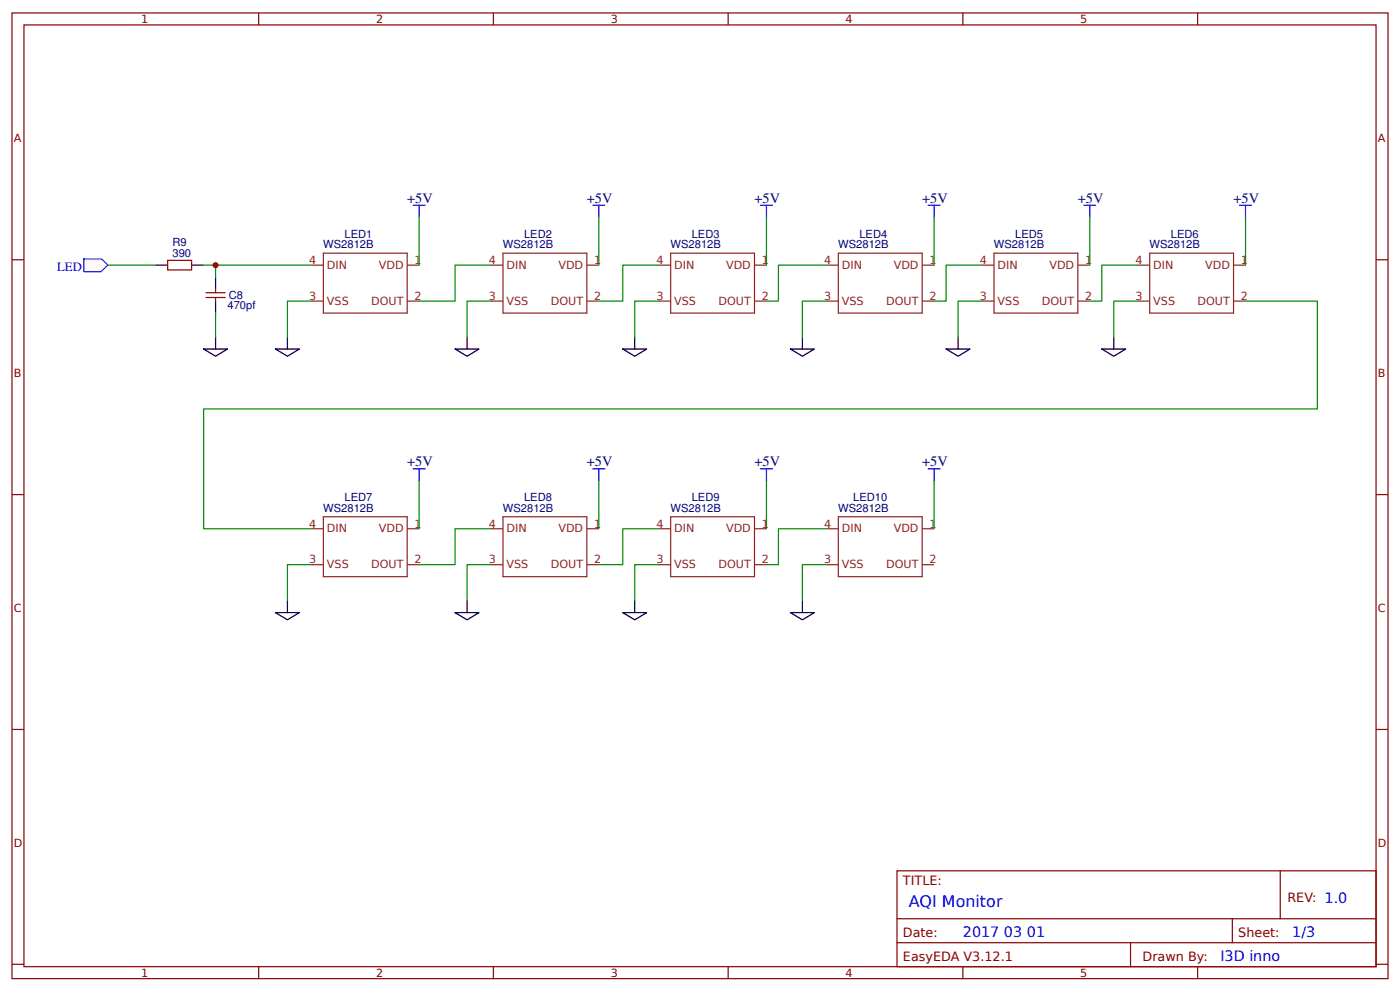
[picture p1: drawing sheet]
<svg xmlns="http://www.w3.org/2000/svg" width="309mm" height="219mm" viewBox="0 0 309 219" stroke-linecap="round" stroke-linejoin="round" font-family="sans-serif">
<g fill="none" stroke="#800" stroke-width=".26">
<path d="M2.6 2.9h304.1v213.2h-304.1zM5.3 5.5h298.7v208h-298.7zM57.1 2.9v2.6M109 2.9v2.6M160.9 2.9v2.6M212.7 2.9v2.6M264.6 2.9v2.6M2.6 57.4h2.7M304 57.4h2.7M2.6 109.2h2.7M304 109.2h2.7M2.6 161.1h2.7"/>
<path d="M304 161.1h2.7M198.2 192.3h105.8v21.2h-105.8zM282.8 192.3v10.6M2.6 212.9h2.7M57.1 213.5v2.6M109 213.5v2.6M160.9 213.5v2.6M198.2 202.9h105.8M198.2 208.2h105.8M212.7 213.5v2.6M249.8 208.2v5.3M264.6 213.5v2.6"/>
<path d="M272.3 202.9v5.3M304 212.9h2.7"/>
</g>
<path d="M60.9 77.1h5.2l-2.6 1.6zM63.5 74.4v2.7" fill="none" stroke="#000" stroke-width=".26"/>
<path d="M91.3 45.3h2.6M92.6 45.3v2.7" fill="none" stroke="#00f" stroke-width=".26"/>
<path d="M18.5 57.2h3.9l1.4 1.4-1.5 1.4h-3.8z" fill="#fff7f8" stroke="#430aff" stroke-width=".26"/>
<g fill="none" stroke="#8d2323" stroke-width=".26">
<path d="M68.8 58.6h2.6M71.4 55.9h18.6v13.2h-18.6zM90 58.6h2.6M108.5 58.6h2.6M111.1 55.9h18.5v13.2h-18.5zM129.6 58.6h2.7M145.5 58.6h2.7M148.2 55.9h18.5v13.2h-18.5zM166.7 58.6h2.6M182.6 58.6h2.6M185.2 55.9h18.5v13.2h-18.5zM203.7 58.6h2.7"/>
<path d="M217 58.6h2.6M219.6 55.9h18.5v13.2h-18.5zM238.1 58.6h2.7M251.4 58.6h2.6M254 55.9h18.5v13.2h-18.5zM272.5 58.6h2.7M68.8 66.5h2.6M90 66.5h2.6M108.5 66.5h2.6M129.6 66.5h2.7M145.5 66.5h2.7M166.7 66.5h2.6"/>
<path d="M182.6 66.5h2.6M203.7 66.5h2.7M217 66.5h2.6M238.1 66.5h2.7M251.4 66.5h2.6M272.5 66.5h2.7M68.8 116.8h2.6M71.4 114.1h18.6v13.2h-18.6zM90 116.8h2.6M108.5 116.8h2.6M111.1 114.1h18.5v13.2h-18.5zM129.6 116.8h2.7"/>
<path d="M145.5 116.8h2.7M148.2 114.1h18.5v13.2h-18.5zM166.7 116.8h2.6M182.6 116.8h2.6M185.2 114.1h18.5v13.2h-18.5zM203.7 116.8h2.7M68.8 124.7h2.6M90 124.7h2.6M108.5 124.7h2.6M129.6 124.7h2.7M145.5 124.7h2.7M166.7 124.7h2.6"/>
<path d="M182.6 124.7h2.6M203.7 124.7h2.7"/>
</g>
<g fill="none" stroke="#080" stroke-width=".26">
<path d="M23.8 58.6h10.6M45 58.6h23.8M47.6 58.6v2.6M92.6 48v10.6M108.5 58.6h-8v7.9h-7.9M132.3 48v10.6M145.5 58.6h-7.9v7.9h-5.3M169.3 48v10.6M182.6 58.6h-10.6v7.9h-2.7M206.4 48v10.6M217 58.6h-8v7.9h-2.6M240.8 48v10.6"/>
<path d="M251.4 58.6h-8v7.9h-2.6M275.2 48v10.6M47.6 69.1v5.3M68.8 66.5h-5.3v7.9M108.5 66.5h-5.3v7.9M145.5 66.5h-5.3v7.9M182.6 66.5h-5.3v7.9M217 66.5h-5.3v7.9M251.4 66.5h-5.3v7.9M275.2 66.5h15.8v23.8h-246v26.5h23.8M92.6 106.2v10.6M108.5 116.8h-8v7.9h-7.9"/>
<path d="M132.3 106.2v10.6M145.5 116.8h-7.9v7.9h-5.3M169.3 106.2v10.6M182.6 116.8h-10.6v7.9h-2.7M206.4 106.2v10.6M68.8 124.7h-5.3v7.9M108.5 124.7h-5.3v7.9M145.5 124.7h-5.3v7.9M182.6 124.7h-5.3v7.9"/>
</g>
<g fill="none" stroke="#000" stroke-width=".26">
<path d="M34.4 58.6h2.6M42.3 58.6h2.7M45 77.1h5.3l-2.7 1.6zM47.6 61.2v2.6M47.6 66.5v2.6M47.6 74.4v2.7M100.5 77.1h5.3l-2.6 1.6zM103.2 74.4v2.7M137.6 77.1h5.3l-2.7 1.6zM140.2 74.4v2.7M174.6 77.1h5.3l-2.6 1.6zM177.3 74.4v2.7"/>
<path d="M209 77.1h5.3l-2.6 1.6zM211.7 74.4v2.7M243.4 77.1h5.3l-2.6 1.6zM246.1 74.4v2.7M60.9 135.3h5.2l-2.6 1.6zM63.5 132.6v2.7M100.5 135.3h5.3l-2.6 1.6zM103.2 132.6v2.7M137.6 135.3h5.3l-2.7 1.6zM140.2 132.6v2.7M174.6 135.3h5.3l-2.6 1.6zM177.3 132.6v2.7"/>
</g>
<g fill="none" stroke="#00f" stroke-width=".26">
<path d="M131 45.3h2.6M132.3 45.3v2.7M168 45.3h2.7M169.3 45.3v2.7M205.1 45.3h2.6M206.4 45.3v2.7M239.4 45.3h2.7M240.8 45.3v2.7M273.8 45.3h2.7M275.2 45.3v2.7M91.3 103.5h2.6M92.6 103.5v2.7"/>
<path d="M131 103.5h2.6M132.3 103.5v2.7M168 103.5h2.7M169.3 103.5v2.7M205.1 103.5h2.6M206.4 103.5v2.7"/>
</g>
<path d="M37 57.5h5.3v2.1h-5.3zM45.5 65.7h4.2M45.5 64.6h4.2M47.6 63.8v.8M47.6 65.7v.8" fill="none" stroke="#800" stroke-width=".26"/>
<circle cx="47.6" cy="58.6" r=".66" fill="#c00"/>
<text font-size="3.5" fill="#00f" x="200.8" y="200.2">AQI Monitor</text>
<g font-size="3.2" fill="#000080">
<text x="90" y="44.8">+5V</text>
<text x="129.6" y="44.8">+5V</text>
<text x="166.7" y="44.8">+5V</text>
<text x="203.7" y="44.8">+5V</text>
<text x="238.1" y="44.8">+5V</text>
<text x="272.5" y="44.8">+5V</text>
<text x="90" y="103">+5V</text>
<text x="129.6" y="103">+5V</text>
<text x="166.7" y="103">+5V</text>
<text x="203.7" y="103">+5V</text>
</g>
<g font-size="3.2" fill="#00f">
<text x="212.7" y="206.9">2017 03 01</text>
<text x="285.5" y="206.9">1/3</text>
<text x="269.6" y="212.1">I3D inno</text>
</g>
<text font-size="2.8" fill="#00f" x="12.6" y="59.9">LED</text>
<g font-size="2.8" fill="#800">
<text x="199.5" y="195.5">TITLE:</text>
<text x="284.4" y="199.2">REV: 1.0</text>
<text x="199.5" y="206.9">Date:</text>
<text x="273.6" y="206.9">Sheet:</text>
<text x="199.5" y="212.1">EasyEDA V3.12.1</text>
<text x="252.4" y="212.1">Drawn By:</text>
</g>
<g font-size="2.5" fill="#800">
<text x="31.2" y="5.1">1</text>
<text x="83.1" y="5.1">2</text>
<text x="134.9" y="5.1">3</text>
<text x="186.8" y="5.1">4</text>
<text x="238.7" y="5.1">5</text>
<text x="3" y="31.4">A</text>
<text x="304.4" y="31.4">A</text>
<text x="3" y="83.3">B</text>
<text x="304.4" y="83.3">B</text>
<text x="3" y="135.1">C</text>
<text x="304.4" y="135.1">C</text>
<text x="3" y="187">D</text>
<text x="304.4" y="187">D</text>
<text x="31.2" y="215.7">1</text>
<text x="83.1" y="215.7">2</text>
<text x="134.9" y="215.7">3</text>
<text x="186.8" y="215.7">4</text>
<text x="238.7" y="215.7">5</text>
</g>
<g font-size="2.5" fill="#000080">
<text x="76.1" y="52.5">LED1</text>
<text x="115.8" y="52.5">LED2</text>
<text x="152.8" y="52.5">LED3</text>
<text x="189.9" y="52.5">LED4</text>
<text x="224.3" y="52.5">LED5</text>
<text x="258.7" y="52.5">LED6</text>
<text x="38.1" y="56.7">390</text>
<text x="38.1" y="54.3">R9</text>
<text x="71.4" y="54.8">WS2812B</text>
<text x="111.1" y="54.8">WS2812B</text>
<text x="148.2" y="54.8">WS2812B</text>
<text x="185.2" y="54.8">WS2812B</text>
<text x="219.6" y="54.8">WS2812B</text>
<text x="254" y="54.8">WS2812B</text>
<text x="50.5" y="66">C8</text>
<text x="50.3" y="68.3">470pf</text>
<text x="71.4" y="113.1">WS2812B</text>
<text x="76.1" y="110.7">LED7</text>
<text x="111.1" y="113.1">WS2812B</text>
<text x="115.8" y="110.7">LED8</text>
<text x="148.2" y="113.1">WS2812B</text>
<text x="152.8" y="110.7">LED9</text>
<text x="185.2" y="113.1">WS2812B</text>
<text x="188.5" y="110.7">LED10</text>
</g>
<g font-size="2.5" fill="#8d2323">
<text x="68.3" y="58.3">4</text>
<text x="72.2" y="59.3">DIN</text>
<text x="83.7" y="59.3">VDD</text>
<text x="91.5" y="58.3">1</text>
<text x="108" y="58.3">4</text>
<text x="111.9" y="59.3">DIN</text>
<text x="123.4" y="59.3">VDD</text>
<text x="131.2" y="58.3">1</text>
<text x="145" y="58.3">4</text>
<text x="149" y="59.3">DIN</text>
<text x="160.4" y="59.3">VDD</text>
<text x="168.3" y="58.3">1</text>
<text x="182" y="58.3">4</text>
<text x="186" y="59.3">DIN</text>
<text x="197.4" y="59.3">VDD</text>
<text x="205.3" y="58.3">1</text>
<text x="216.4" y="58.3">4</text>
<text x="220.4" y="59.3">DIN</text>
<text x="231.8" y="59.3">VDD</text>
<text x="239.7" y="58.3">1</text>
<text x="250.8" y="58.3">4</text>
<text x="254.8" y="59.3">DIN</text>
<text x="266.2" y="59.3">VDD</text>
<text x="274.1" y="58.3">1</text>
<text x="68.3" y="66.2">3</text>
<text x="72.2" y="67.3">VSS</text>
<text x="82" y="67.3">DOUT</text>
<text x="91.5" y="66.2">2</text>
<text x="108" y="66.2">3</text>
<text x="111.9" y="67.3">VSS</text>
<text x="121.7" y="67.3">DOUT</text>
<text x="131.2" y="66.2">2</text>
<text x="145" y="66.2">3</text>
<text x="149" y="67.3">VSS</text>
<text x="158.7" y="67.3">DOUT</text>
<text x="168.3" y="66.2">2</text>
<text x="182" y="66.2">3</text>
<text x="186" y="67.3">VSS</text>
<text x="195.8" y="67.3">DOUT</text>
<text x="205.3" y="66.2">2</text>
<text x="216.4" y="66.2">3</text>
<text x="220.4" y="67.3">VSS</text>
<text x="230.2" y="67.3">DOUT</text>
<text x="239.7" y="66.2">2</text>
<text x="250.8" y="66.2">3</text>
<text x="254.8" y="67.3">VSS</text>
<text x="264.6" y="67.3">DOUT</text>
<text x="274.1" y="66.2">2</text>
<text x="68.3" y="116.5">4</text>
<text x="72.2" y="117.6">DIN</text>
<text x="83.7" y="117.6">VDD</text>
<text x="91.5" y="116.5">1</text>
<text x="108" y="116.5">4</text>
<text x="111.9" y="117.6">DIN</text>
<text x="123.4" y="117.6">VDD</text>
<text x="131.2" y="116.5">1</text>
<text x="145" y="116.5">4</text>
<text x="149" y="117.6">DIN</text>
<text x="160.4" y="117.6">VDD</text>
<text x="168.3" y="116.5">1</text>
<text x="182" y="116.5">4</text>
<text x="186" y="117.6">DIN</text>
<text x="197.4" y="117.6">VDD</text>
<text x="205.3" y="116.5">1</text>
<text x="68.3" y="124.4">3</text>
<text x="72.2" y="125.5">VSS</text>
<text x="82" y="125.5">DOUT</text>
<text x="91.5" y="124.4">2</text>
<text x="108" y="124.4">3</text>
<text x="111.9" y="125.5">VSS</text>
<text x="121.7" y="125.5">DOUT</text>
<text x="131.2" y="124.4">2</text>
<text x="145" y="124.4">3</text>
<text x="149" y="125.5">VSS</text>
<text x="158.7" y="125.5">DOUT</text>
<text x="168.3" y="124.4">2</text>
<text x="182" y="124.4">3</text>
<text x="186" y="125.5">VSS</text>
<text x="195.8" y="125.5">DOUT</text>
<text x="205.3" y="124.4">2</text>
</g>
</svg>
